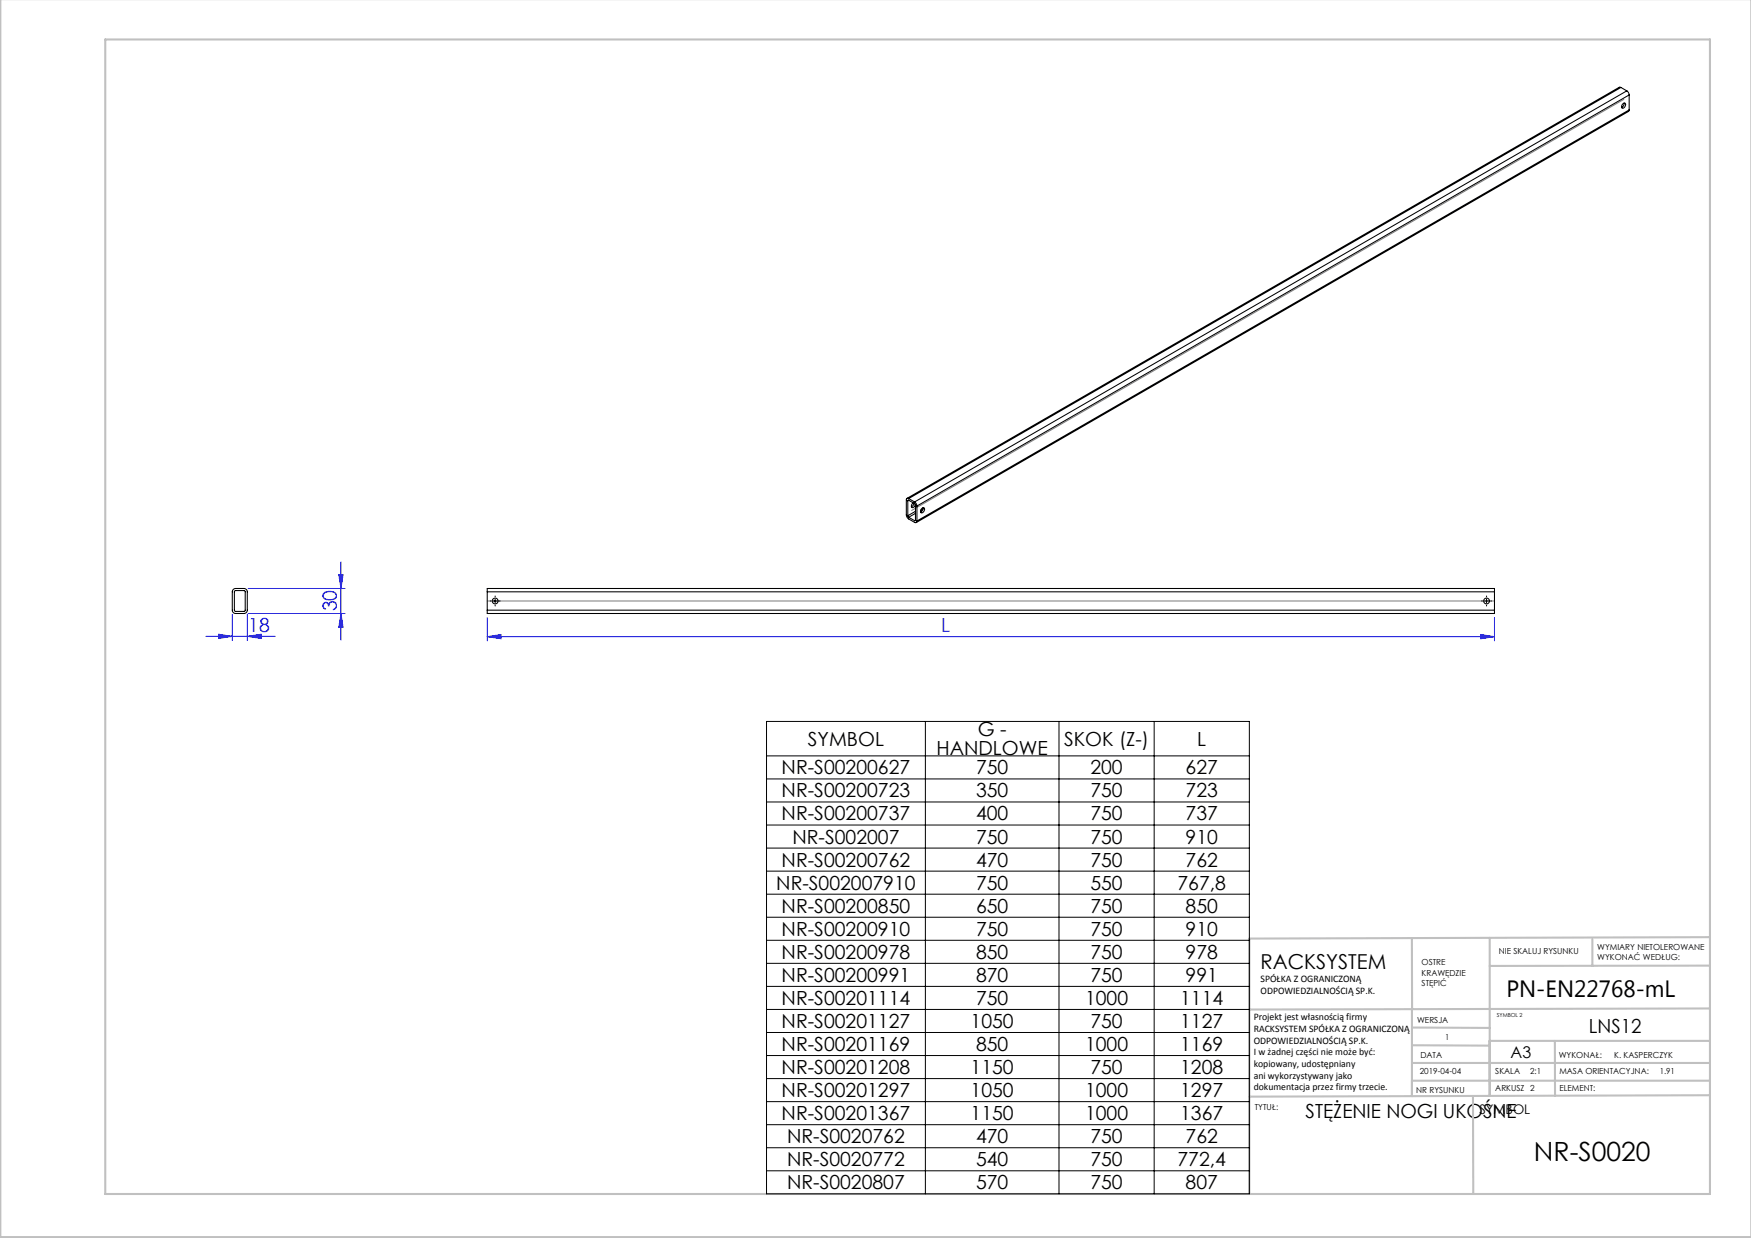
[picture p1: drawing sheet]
<svg xmlns="http://www.w3.org/2000/svg" width="420mm" height="297mm" viewBox="0 0 420 297" stroke-linecap="round" stroke-linejoin="round" font-family="sans-serif">
<g fill="none" stroke="#00f" stroke-width=".24">
<path d="M81.3 137.9h1l-.5 3.3zM81.8 134.8v18.7M49.4 152.7h16.6M52.4 152.2l3.3 .5-3.3 .5zM55.7 147.4v6.3M59.3 152.7l3.3-.5v1zM59.3 147.4v6.3M59.5 147.2h23.3M59.5 141.2h23.3M81.8 147.2l.5 3.3h-1zM116.9 152.7l3.3-.5v1zM116.9 148.2v5.5"/>
<path d="M116.9 152.7h241.6M355.2 152.2l3.3 .5-3.3 .5zM358.5 148.2v5.5"/>
</g>
<g fill="none" stroke="#c0c0c0" stroke-width=".5">
<path d="M.1 -.1v296.9h419.9M25.2 9.5h385v276.9h-385zM338.7 225.2v37.8M357.3 225v37.9v-13.2M382 225.4v6.3M410.1 224.8l-110.4 .4v61.2M410.1 231.7h-52.8M338.7 259.3h71.5M338.7 255h71.5M338.7 250.8l18.6 .1M338.7 246.5l18.6 .1M357.3 249.7h52.9"/>
<path d="M373 249.7v13.2M410.1 241.9l-110.4 .3M353.3 262.9l.1 23.5M410.2 262.7l-110.5 .4"/>
</g>
<path d="M389.5 23.8l-170.8 98.7M116.9 144.2h241.6" fill="none" stroke="#808080" stroke-width=".25"/>
<g fill="none" stroke="#000" stroke-width=".24">
<path d="M117.6 144.2h.2M118.3 144.2h1M118.8 143v.2M118.8 143.7v1M118.8 145.2v.2M119.8 144.2h.2M355.4 144.2h.2M356.1 144.2h1M356.6 143v.2M356.6 143.7v1M356.6 145.2v.2M357.6 144.2h.2"/>
<path d="M183.9 173.1h115.8v113.3h-115.8zM222 173.1v113.3M254 173.1v113.3M276.8 173.1v113.3M183.9 181.3h115.8M183.9 186.9h115.8M183.9 192.4h115.8M183.9 197.9h115.8M183.9 203.5h115.8M183.9 209h115.8M183.9 214.5h115.8M183.9 220h115.8"/>
<path d="M183.9 225.6h115.8M183.9 231.1h115.8M183.9 236.6h115.8M183.9 242.2h115.8M183.9 247.7h115.8M183.9 253.2h115.8M183.9 258.8h115.8M183.9 264.3h115.8M183.9 269.8h115.8M183.9 275.3h115.8M183.9 280.9h115.8"/>
</g>
<g fill="#00f">
<path d="M116.9 152.7l3.3-.5v1zM355.2 152.2l3.3 .5-3.3 .5z"/>
<path d="M81.8 147.2l.5 3.3h-1zM81.3 137.9h1l-.5 3.3z"/>
<path d="M52.4 152.2l3.3 .5-3.3 .5zM59.3 152.7l3.3-.5v1z"/>
</g>
<g fill="none" stroke="#000" stroke-width=".25">
<path d="M388.8 21l-.4-.1-170.8 98.7M388.8 21l-170.8 98.6M388.8 21l1.4 .8M388.9 25.6l.2 .1M389.2 24.9l.4-.2a.58 .58 0 0 1 .4 .6 .58 .58 0 0 1-.4 .5l-.4 .2-.2-.1-.1-.4zM389.6 24.7l-.2 .7-.4 .4M390.2 21.8l.4 .4 .2 .6M390.2 21.8l-170.8 98.6M390.8 26.4l-.2 .3-170.8 98.7M390.8 22.8l-170.9 98.6M390.8 22.8v3.6M390.8 26.4l-170.9 98.6"/>
<path d="M218 119.6a.34 .34 0 0 0-.4 0 .34 .34 0 0 0-.2 .3l.1 4 .3 .5 1.6 .9a.34 .34 0 0 0 .4 .1 .34 .34 0 0 0 .1-.4M218 119.6l1.4 .8M217.7 123.7l.3 .4M217.7 120.1v3.6M218 120l1.6 1.1v3.7M218 120l-.3 .1M218 124.1l1.4 .8M219 120.6a.7 .7 0 0 0-.1 1.2l.4-.3 .3-.4M219.2 120.7l-.2 .6-.4 .3M219.4 120.4l.4 .4 .1 .6M219.6 124.8l-.2 .1M219.6 122.7l-1.9 1"/>
<path d="M219.6 123.2l-1.6 .9M219.9 121.4v3.6M221.1 122l.3-.2a.58 .58 0 0 1 .4 .6 .58 .58 0 0 1-.4 .5l-.3 .2-.3-.2v-.3zM221.4 122.1l-.6 .3M221.4 121.8l-.2 .7-.4 .3M56 141.4l.5-.2h2a.8 .8 0 0 1 .8 .8v4.4a.8 .8 0 0 1-.8 .8h-2a.8 .8 0 0 1-.8-.8v-4.4zM56.3 141.8l2.2-.1 .3 .2v4.5l-.2 .3h-2.1l-.3-.2zM116.9 142v-.8h241.6v.8M116.9 146.4v.8h241.6v-.8M116.9 142h241.6M116.9 146.4h241.6M116.9 142v4.4"/>
<path d="M358.5 142v4.4"/>
<circle cx="118.8" cy="144.2" r=".7"/>
<circle cx="356.6" cy="144.2" r=".7"/>
</g>
<text font-size="6.3" x="367.9" y="278.5">NR-S0020</text>
<text font-size="5.6" x="361.3" y="239.1">PN-EN22768-mL</text>
<text font-size="4.9" x="302.4" y="232.4">RACKSYSTEM</text>
<g font-size="4.7" fill="#00f">
<text x="80.8" y="146.7" transform="rotate(-90 80.8 146.7)">30</text>
<text x="59.6" y="151.7">18</text>
<text x="225.8" y="151.7">L</text>
</g>
<g font-size="4.7">
<text x="193.8" y="178.9">SYMBOL</text>
<text x="234.5" y="176.6">G -</text>
<text x="255.2" y="178.9">SKOK (Z-)</text>
<text x="287.2" y="178.9">L</text>
<text x="187.5" y="185.8">NR-S00200627</text>
<text x="224.6" y="181.1">HANDLOWE</text>
<text x="234.1" y="185.8">750</text>
<text x="261.6" y="185.8">200</text>
<text x="284.4" y="185.8">627</text>
<text x="187.5" y="191.3">NR-S00200723</text>
<text x="234.1" y="191.3">350</text>
<text x="261.6" y="191.3">750</text>
<text x="284.4" y="191.3">723</text>
<text x="187.5" y="196.8">NR-S00200737</text>
<text x="234.1" y="196.8">400</text>
<text x="261.6" y="196.8">750</text>
<text x="284.4" y="196.8">737</text>
<text x="190.1" y="202.4">NR-S002007</text>
<text x="234.1" y="202.4">750</text>
<text x="261.6" y="202.4">750</text>
<text x="284.4" y="202.4">910</text>
<text x="187.5" y="207.9">NR-S00200762</text>
<text x="234.1" y="207.9">470</text>
<text x="261.6" y="207.9">750</text>
<text x="284.4" y="207.9">762</text>
<text x="186.2" y="213.4">NR-S002007910</text>
<text x="234.1" y="213.4">750</text>
<text x="261.6" y="213.4">550</text>
<text x="282.4" y="213.4">767,8</text>
<text x="187.5" y="219">NR-S00200850</text>
<text x="234.1" y="219">650</text>
<text x="261.6" y="219">750</text>
<text x="284.4" y="219">850</text>
<text x="187.5" y="224.5">NR-S00200910</text>
<text x="234.1" y="224.5">750</text>
<text x="261.6" y="224.5">750</text>
<text x="284.4" y="224.5">910</text>
<text x="187.5" y="230">NR-S00200978</text>
<text x="234.1" y="230">850</text>
<text x="261.6" y="230">750</text>
<text x="284.4" y="230">978</text>
<text x="187.5" y="235.5">NR-S00200991</text>
<text x="234.1" y="235.5">870</text>
<text x="261.6" y="235.5">750</text>
<text x="284.4" y="235.5">991</text>
<text x="187.5" y="241.1">NR-S00201114</text>
<text x="234.1" y="241.1">750</text>
<text x="260.3" y="241.1">1000</text>
<text x="283.1" y="241.1">1114</text>
<text x="187.5" y="246.6">NR-S00201127</text>
<text x="232.8" y="246.6">1050</text>
<text x="261.6" y="246.6">750</text>
<text x="283.1" y="246.6">1127</text>
<text x="381.1" y="247.8">LNS12</text>
<text x="187.5" y="252.1">NR-S00201169</text>
<text x="187.5" y="257.7">NR-S00201208</text>
<text x="232.8" y="257.7">1150</text>
<text x="234.1" y="252.1">850</text>
<text x="260.3" y="252.1">1000</text>
<text x="261.6" y="257.7">750</text>
<text x="283.1" y="252.1">1169</text>
<text x="283.1" y="257.7">1208</text>
<text x="187.5" y="263.2">NR-S00201297</text>
<text x="232.8" y="263.2">1050</text>
<text x="260.3" y="263.2">1000</text>
<text x="283.1" y="263.2">1297</text>
<text x="187.5" y="268.7">NR-S00201367</text>
<text x="232.8" y="268.7">1150</text>
<text x="260.3" y="268.7">1000</text>
<text x="283.1" y="268.7">1367</text>
<text x="313.2" y="268.1">STĘŻENIE NOGI UKOŚNE</text>
<text x="188.8" y="274.3">NR-S0020762</text>
<text x="234.1" y="274.3">470</text>
<text x="261.6" y="274.3">750</text>
<text x="284.4" y="274.3">762</text>
<text x="188.8" y="279.8">NR-S0020772</text>
<text x="234.1" y="279.8">540</text>
<text x="261.6" y="279.8">750</text>
<text x="282.4" y="279.8">772,4</text>
<text x="188.8" y="285.3">NR-S0020807</text>
<text x="234.1" y="285.3">570</text>
<text x="261.6" y="285.3">750</text>
<text x="284.4" y="285.3">807</text>
</g>
<text font-size="3.9" x="362.3" y="253.8">A3</text>
<text font-size="3.2" x="354.9" y="267.2">SYMBOL</text>
<g font-size="2.4">
<text x="302.4" y="235.6">SPÓŁKA Z OGRANICZONĄ</text>
<text x="302.4" y="238.4">ODPOWIEDZIALNOŚCIĄ SP.K.</text>
<text x="300.7" y="244.7">Projekt jest własnością firmy</text>
<text x="300.7" y="247.5">RACKSYSTEM SPÓŁKA Z OGRANICZONĄ</text>
<text x="300.7" y="250.3">ODPOWIEDZIALNOŚCIĄ SP.K.</text>
<text x="300.7" y="253.1">I w żadnej części nie może być:</text>
<text x="300.7" y="256">kopiowany, udostępniany</text>
<text x="300.7" y="258.8">ani wykorzystywany jako</text>
<text x="300.7" y="261.6">dokumentacja przez firmy trzecie.</text>
</g>
<g font-size="2">
<text x="383.1" y="227.9">WYMIARY NIETOLEROWANE</text>
<text x="341" y="231.6">OSTRE</text>
<text x="359.5" y="228.9">NIE SKALUJ RYSUNKU</text>
<text x="383.1" y="230.4">WYKONAĆ WEDŁUG:</text>
<text x="341" y="234.1">KRAWĘDZIE</text>
<text x="341" y="236.6">STĘPIĆ</text>
<text x="339.9" y="245.4">WERSJA</text>
<text x="346.6" y="249.5">1</text>
<text x="340.5" y="257.7">2019-04-04</text>
<text x="340.7" y="253.8">DATA</text>
<text x="358.7" y="257.7">SKALA</text>
<text x="367" y="257.7">2:1</text>
<text x="373.9" y="253.8">WYKONAŁ:</text>
<text x="374.1" y="257.7">MASA ORIENTACYJNA:</text>
<text x="387.2" y="253.8">K. KASPERCZYK</text>
<text x="398.1" y="257.7">1.91</text>
<text x="339.7" y="262.3">NR RYSUNKU</text>
<text x="358.7" y="261.7">ARKUSZ 2</text>
<text x="374.1" y="261.7">ELEMENT:</text>
<text x="301" y="266.4">TYTUŁ:</text>
</g>
<text font-size="1.3" x="359" y="244">SYMBOL 2</text>
</svg>
